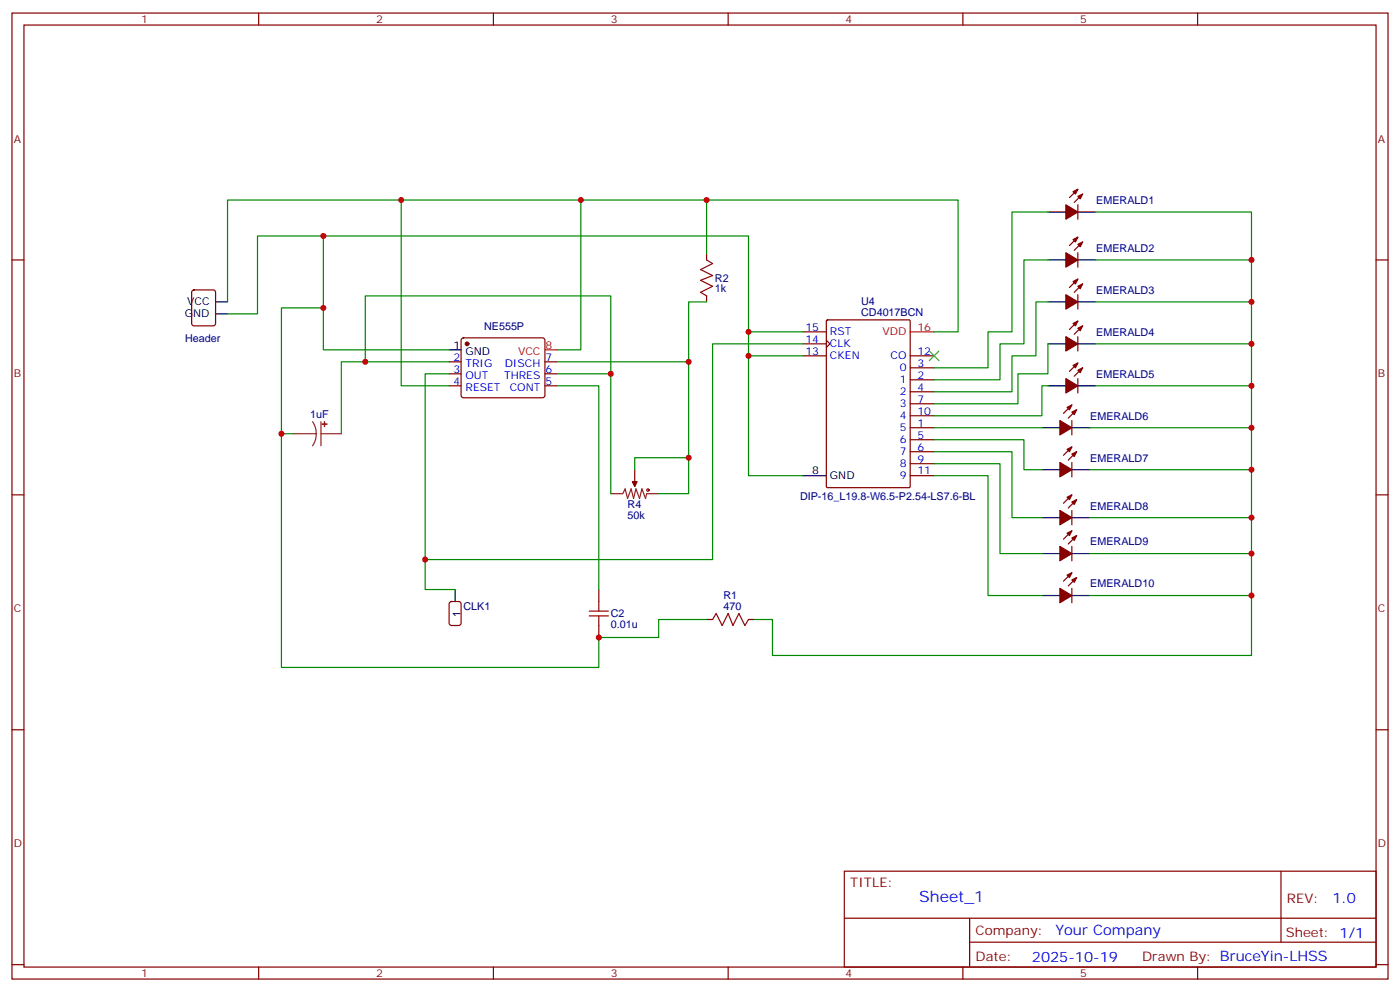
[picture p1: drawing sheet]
<svg xmlns="http://www.w3.org/2000/svg" width="412mm" height="292mm" viewBox="0 0 412 292" stroke-linecap="round" stroke-linejoin="round" font-family="sans-serif">
<g fill="none" stroke="#870000" stroke-width=".35">
<path d="M3.5 3.8h405.4v284.4h-405.4zM7.1 7.4h398.2v277.3h-398.2zM76.2 3.8v3.6M145.3 3.8v3.6M214.5 3.8v3.6M283.6 3.8v3.6M352.8 3.8v3.6M317.5 55.7l-2.5 2.5M318.9 57.1l-2.5 2.5M3.5 76.5h3.6M208.1 74.8v1.7M317.5 60.3v4.2"/>
<path d="M317.5 74.4v4.2M317.5 69.8l-2.5 2.5M318.9 71.2l-2.5 2.5M405.3 76.5h3.6M56.7 85.5l.4-.2h5.7l.6 .5 .1 9.4-.5 .7h-5.9l-.6-.4-.1-9.5zM136.1 99.7l.4-.3h23.3l.5 .3 .2 .5-.1 16.5-.6 .4-23.5-.1-.5-.6v-16.2zM208.1 87.1v1.8M236.4 97.7h7M243.5 94.3l.3-.1h24l.3 .1v48.9l-.2 .3h-24.1l-.3-.1zM317.5 86.7v4.3M317.5 99.1v4.2M317.5 82.2l-2.5 2.4"/>
<path d="M317.5 94.5l-2.5 2.5M318.9 83.6l-2.5 2.4M318.9 95.9l-2.5 2.5M132.3 106.5h3.5M132.3 110h3.5M132.3 113.6h3.5M160.5 106.5h3.5M160.5 110h3.5M160.5 113.6h3.5M236.4 104.7h7M236.4 101.2h7M243.4 100.2l1.1 1-1.1 1.1"/>
<path d="M268.1 111.8h7.1M268.1 108.3h7.1M268.1 115.3h7.1M268.1 118.9h7.1M268.1 104.7h7.1M315.7 119.2l-2.4 2.5M317.5 111.4v4.3M317.5 106.9l-2.5 2.4M318.9 108.3l-2.5 2.4M187 138.3v3.5M268.1 125.9h7.1M268.1 129.4h7.1"/>
<path d="M268.1 133h7.1M268.1 136.5h7.1M268.1 122.4h7.1M315.7 123.8v4.2M315.7 136.1v4.3M315.7 131.6l-2.4 2.4M317.1 120.6l-2.4 2.5M317.1 133l-2.4 2.4M3.5 145.7h3.6M268.1 140h7.1M315.7 150.2v4.3M315.7 145.7l-2.4 2.4"/>
<path d="M315.7 156.2l-2.4 2.5M317.1 147.1l-2.4 2.4M317.1 157.7l-2.4 2.4M405.3 145.7h3.6M176.4 173.5v3.6M315.7 160.8v4.3M315.7 173.2v4.2M315.7 168.6l-2.4 2.5M317.1 170l-2.4 2.5M176.4 184.1v3.5M208.1 182.4h1.8M220.5 182.4h1.7"/>
<path d="M3.5 214.8h3.6M405.3 214.8h3.6M248.7 256.4h156.6v28.3h-156.6zM377.3 256.5v20.8M248.7 270.3h156.5M285.6 277.3h119.6M285.6 270.3v14.1M3.5 284h3.6M76.2 284.7v3.5M145.3 284.7v3.5M214.5 284.7v3.5M283.6 284.7v3.5"/>
<path d="M352.8 284.7v3.5M405.3 284h3.6"/>
</g>
<g fill="#870000" stroke="#870000" stroke-width=".35">
<path d="M316.1 56.4l1.4-.7-.7 1.4z"/>
<path d="M317.5 57.8l1.4-.7-.7 1.4z"/>
<path d="M314 60.3l3.5 2.1-3.5 2.1z"/>
<path d="M186.3 141.8h1.4l-.7 1.4z"/>
<path d="M316.1 70.5l1.4-.7-.7 1.4z"/>
<path d="M317.5 71.9l1.4-.7-.7 1.4z"/>
<path d="M314 74.4l3.5 2.1-3.5 2.1z"/>
<path d="M316.1 82.9l1.4-.7-.7 1.4z"/>
<path d="M317.5 84.3l1.4-.7-.7 1.4z"/>
<path d="M314 86.7l3.5 2.2-3.5 2.1z"/>
<path d="M316.1 95.2l1.4-.7-.7 1.4z"/>
<path d="M317.5 96.6l1.4-.7-.7 1.4z"/>
<path d="M314 99.1l3.5 2.1-3.5 2.1z"/>
<path d="M316.1 107.6l1.4-.7-.7 1.4z"/>
<path d="M317.5 109l1.4-.7-.7 1.4z"/>
<path d="M314 111.4l3.5 2.2-3.5 2.1z"/>
<path d="M314.3 119.9l1.4-.7-.7 1.4z"/>
<path d="M315.7 121.3l1.4-.7-.7 1.4z"/>
<path d="M312.2 123.8l3.5 2.1-3.5 2.1z"/>
<path d="M314.3 132.3l1.4-.7-.7 1.4z"/>
<path d="M315.7 133.7l1.4-.7-.7 1.4z"/>
<path d="M312.2 136.1l3.5 2.2-3.5 2.1z"/>
<path d="M314.3 146.4l1.4-.7-.7 1.4z"/>
<path d="M315.7 147.8l1.4-.7-.7 1.4z"/>
<path d="M312.2 150.2l3.5 2.2-3.5 2.1z"/>
<path d="M314.3 157l1.4-.8-.7 1.5z"/>
<path d="M315.7 158.4l1.4-.7-.7 1.4z"/>
<path d="M312.2 160.8l3.5 2.1-3.5 2.2z"/>
<path d="M314.3 169.3l1.4-.7-.7 1.4z"/>
<path d="M315.7 170.7l1.4-.7-.7 1.4z"/>
<path d="M312.2 173.2l3.5 2.1-3.5 2.1z"/>
<circle cx="137.6" cy="101.2" r=".53"/>
</g>
<g fill="none" stroke="#000" stroke-width=".35">
<path d="M308.7 62.4h5.3M308.7 76.5h5.3M317.5 62.4h5.3M317.5 76.5h5.3M63.5 92.4h3.5M63.5 88.9h3.5M308.7 88.9h5.3M317.5 88.9h5.3M132.3 103h3.5M308.7 101.2h5.3M308.7 113.6h5.3M317.5 101.2h5.3"/>
<path d="M317.5 113.6h5.3M306.9 125.9h5.3M306.9 138.3h5.3M315.7 125.9h5.3M315.7 138.3h5.3M236.4 140h7M306.9 152.4h5.3M315.7 152.4h5.3M134.1 173.5v3.6M306.9 162.9h5.3M306.9 175.3h5.3M315.7 162.9h5.3"/>
<path d="M315.7 175.3h5.3"/>
</g>
<path d="M268.1 97.7h7.1M160.5 103h3.5" fill="none" stroke="#f00" stroke-width=".35"/>
<path d="M86.4 127.7h6.7M92.1 124.1l.8 1.7 .2 1.9M93.1 127.7l-.2 1.8-.8 1.7M94.5 127.7h6M94.5 124.1v7.1M179.9 145.3h3.5l.7-1.4 .8 2.8 1-2.8 .7 2.8 .7-2.8 1.1 2.8 .7-2.8 1 2.8 .4-1.4h3.5M187 141.8v1.4" fill="none" stroke="#8c2424" stroke-width=".35"/>
<g fill="#8c2424" stroke="#8c2424" stroke-width=".35">
<path d="M95.6 124.1v1.5z"/>
<path d="M94.9 124.8l1.4 .1z"/>
</g>
<g fill="none" stroke="#a10000" stroke-width=".35">
<path d="M208.1 76.5l1.8 1.1-3.5 1.7 3.5 1.8-3.5 1.4 3.5 1.8-3.5 1.7 1.7 1.1M173.6 179.9h5.6M176.4 177.1v2.8M173.6 181.3h5.6M176.4 181.3v2.8M209.9 182.4l1.1-1.8 1.7 3.5 1.8-3.5 1.4 3.5 1.8-3.5 1.7 3.5 1.1-1.7"/>
<circle cx="190.9" cy="144.3" r=".35"/>
</g>
<path d="M132.5 177.3l.5-.2h2.1l.7 .4v5.9l-.4 .7h-2.4l-.7-.4v-5.9z" fill="none" stroke="#900" stroke-width=".35"/>
<path d="M273.8 103.3l2.8 2.9M276.6 103.3l-2.8 2.9" fill="none" stroke="#3c3" stroke-width=".35"/>
<g fill="none" stroke="#008700" stroke-width=".35">
<path d="M118.2 58.9v54.7h14.1M171.1 58.9v44.1h-7.1M208.1 58.9v15.9M95.2 69.5v33.5h37.1M308.7 76.5h-7.1v24.7h-7v10.6h-19.4M308.7 62.4h-10.6v35.3h-7.1v10.6h-15.8M322.8 62.4h45.9v130.5h-141.2v-10.5h-5.3M322.8 76.5h45.9M67 88.9v-30h215.2v38.8h-7M67 92.4h8.8v-22.9h144.7v70.5h15.9M95.2 90.6h-12.3v37.1M208.1 88.9h-5.3v56.4h-8.8"/>
<path d="M220.5 97.7h15.9M308.7 88.9h-3.5v15.8h-7.1v10.6h-22.9M322.8 88.9h45.9M107.6 106.5v-19.4h72.3v58.2M132.3 106.5h-31.8v21.2M132.3 110h-7.1v63.5h8.9M164 113.6h12.4v59.9M164 110h15.9M164 106.5h38.8M220.5 104.7h15.9M236.4 101.2h-26.5v63.5h-84.7M308.7 113.6h-1.8v8.8h-31.7"/>
<path d="M308.7 101.2v8.8h-8.8v8.9h-24.7M322.8 101.2h45.9M322.8 113.6h45.9M86.4 127.7h-3.5v68.8h93.5v-8.9h17.6v-5.2h14.1M202.8 134.7h-15.8v3.6M275.2 136.5h19.4v26.4h12.3M275.2 133h22.9v19.4h8.8M275.2 129.4h26.4v8.9h5.3M275.2 125.9h31.7M321 125.9h47.7M321 138.3h47.7M275.2 140h15.8v35.3h15.9"/>
<path d="M321 152.4h47.7M321 162.9h47.7M321 175.3h47.7"/>
</g>
<g fill="#c00">
<circle cx="368.7" cy="76.5" r=".88"/>
<circle cx="368.7" cy="88.9" r=".88"/>
<circle cx="368.7" cy="101.2" r=".88"/>
<circle cx="368.7" cy="113.6" r=".88"/>
<circle cx="368.7" cy="125.9" r=".88"/>
<circle cx="368.7" cy="138.3" r=".88"/>
<circle cx="368.7" cy="152.4" r=".88"/>
<circle cx="368.7" cy="162.9" r=".88"/>
<circle cx="368.7" cy="175.3" r=".88"/>
<circle cx="176.4" cy="187.6" r=".88"/>
<circle cx="118.2" cy="58.9" r=".88"/>
<circle cx="171.1" cy="58.9" r=".88"/>
<circle cx="208.1" cy="58.9" r=".88"/>
<circle cx="220.5" cy="97.7" r=".88"/>
<circle cx="220.5" cy="104.7" r=".88"/>
<circle cx="125.2" cy="164.7" r=".88"/>
<circle cx="202.8" cy="106.5" r=".88"/>
<circle cx="202.8" cy="134.7" r=".88"/>
<circle cx="95.3" cy="69.5" r=".88"/>
<circle cx="82.9" cy="127.7" r=".88"/>
<circle cx="95.3" cy="90.6" r=".88"/>
<circle cx="107.6" cy="106.5" r=".88"/>
<circle cx="179.9" cy="110" r=".88"/>
</g>
<text font-size="4.6" fill="#00f" x="270.8" y="265.5">Sheet_1</text>
<g font-size="4.2" fill="#00f">
<text x="392.5" y="265.7">1.0</text>
<text x="310.9" y="275.3">Your Company</text>
<text x="304" y="283.1">2025-10-19</text>
</g>
<g font-size="3.9" fill="#800">
<text x="250.5" y="261">TITLE:</text>
<text x="379.1" y="265.7">REV:</text>
<text x="287.4" y="275.2">Company:</text>
<text x="378.7" y="275.8">Sheet: 1/1</text>
<text x="287.4" y="282.9">Date:</text>
<text x="336.4" y="283">Drawn By: BruceYin-LHSS</text>
</g>
<g font-size="3.2" fill="#800">
<text x="41.6" y="6.8">1</text>
<text x="110.8" y="6.8">2</text>
<text x="179.9" y="6.8">3</text>
<text x="249.1" y="6.8">4</text>
<text x="318.2" y="6.8">5</text>
<text x="4.1" y="41.9">A</text>
<text x="405.9" y="41.9">A</text>
<text x="4.1" y="111.1">B</text>
<text x="405.9" y="111.1">B</text>
<text x="4.1" y="180.2">C</text>
<text x="405.9" y="180.2">C</text>
<text x="4.1" y="249.4">D</text>
<text x="405.9" y="249.4">D</text>
<text x="41.6" y="287.7">1</text>
<text x="110.8" y="287.7">2</text>
<text x="179.9" y="287.7">3</text>
<text x="249.1" y="287.7">4</text>
<text x="318.2" y="287.7">5</text>
</g>
<g font-size="3.2" fill="#000080">
<text x="322.9" y="60">EMERALD1</text>
<text x="322.9" y="74.1">EMERALD2</text>
<text x="210.6" y="82.9">R2</text>
<text x="210.6" y="86.1">1k</text>
<text x="253.7" y="89.8">U4</text>
<text x="322.9" y="86.5">EMERALD3</text>
<text x="253.7" y="93">CD4017BCN</text>
<text x="54.5" y="100.8">Header</text>
<text x="142.6" y="97">NE555P</text>
<text x="322.9" y="98.8">EMERALD4</text>
<text x="322.9" y="111.2">EMERALD5</text>
<text x="91.4" y="123.1">1uF</text>
<text x="321.2" y="123.5">EMERALD6</text>
<text x="321.2" y="135.9">EMERALD7</text>
<text x="184.9" y="149.5">R4</text>
<text x="235.7" y="147.1">DIP-16_L19.8-W6.5-P2.54-LS7.6-BL</text>
<text x="321.2" y="150">EMERALD8</text>
<text x="184.9" y="152.7">50k</text>
<text x="321.2" y="160.6">EMERALD9</text>
<text x="321.2" y="172.9">EMERALD10</text>
<text x="136.5" y="179.6">CLK1</text>
<text x="213.1" y="179.5">470</text>
<text x="213.1" y="176.4">R1</text>
<text x="179.9" y="184.9">0.01u</text>
<text x="179.9" y="181.7">C2</text>
</g>
<g font-size="3.2">
<text x="55.1" y="89.9">VCC</text>
<text x="54.5" y="93.5">GND</text>
<text x="133.6" y="102.6">1</text>
<text x="137.1" y="104.4">GND</text>
<text x="239.3" y="139.7">8</text>
<text x="244.5" y="141.1">GND</text>
<text x="135.6" y="181.6" transform="rotate(-90 135.6 181.6)">1</text>
</g>
<g font-size="3.2" fill="#00f">
<text x="237.3" y="97.3">15</text>
<text x="237.3" y="100.9">14</text>
<text x="244.5" y="98.7">RST</text>
<text x="133.6" y="106.2">2</text>
<text x="137.1" y="107.9">TRIG</text>
<text x="148.7" y="107.9">DISCH</text>
<text x="160.7" y="106.2">7</text>
<text x="237.3" y="104.4">13</text>
<text x="244.5" y="102.3">CLK</text>
<text x="244.5" y="105.8">CKEN</text>
<text x="262.3" y="105.8">CO</text>
<text x="270.2" y="107.9">3</text>
<text x="270.2" y="104.4">12</text>
<text x="133.6" y="109.7">3</text>
<text x="133.6" y="113.2">4</text>
<text x="137.1" y="111.4">OUT</text>
<text x="148.5" y="111.4">THRES</text>
<text x="160.7" y="113.2">5</text>
<text x="160.7" y="109.7">6</text>
<text x="265" y="112.9">1</text>
<text x="265" y="109.3">0</text>
<text x="270.2" y="111.4">2</text>
<text x="137.1" y="115">RESET</text>
<text x="150.2" y="115">CONT</text>
<text x="265" y="116.4">2</text>
<text x="265" y="119.9">3</text>
<text x="270.2" y="115">4</text>
<text x="270.2" y="118.5">7</text>
<text x="265" y="123.4">4</text>
<text x="270.2" y="125.6">1</text>
<text x="270.2" y="122">10</text>
<text x="265" y="127">5</text>
<text x="265" y="130.5">6</text>
<text x="270.2" y="129.1">5</text>
<text x="265" y="134">7</text>
<text x="265" y="137.5">8</text>
<text x="270.2" y="132.6">6</text>
<text x="270.2" y="136.1">9</text>
<text x="265" y="141.1">9</text>
<text x="270.2" y="139.7">11</text>
</g>
<g font-size="3.2" fill="#f00">
<text x="260" y="98.7">VDD</text>
<text x="270.2" y="97.3">16</text>
<text x="152.6" y="104.4">VCC</text>
<text x="160.7" y="102.6">8</text>
</g>
</svg>
